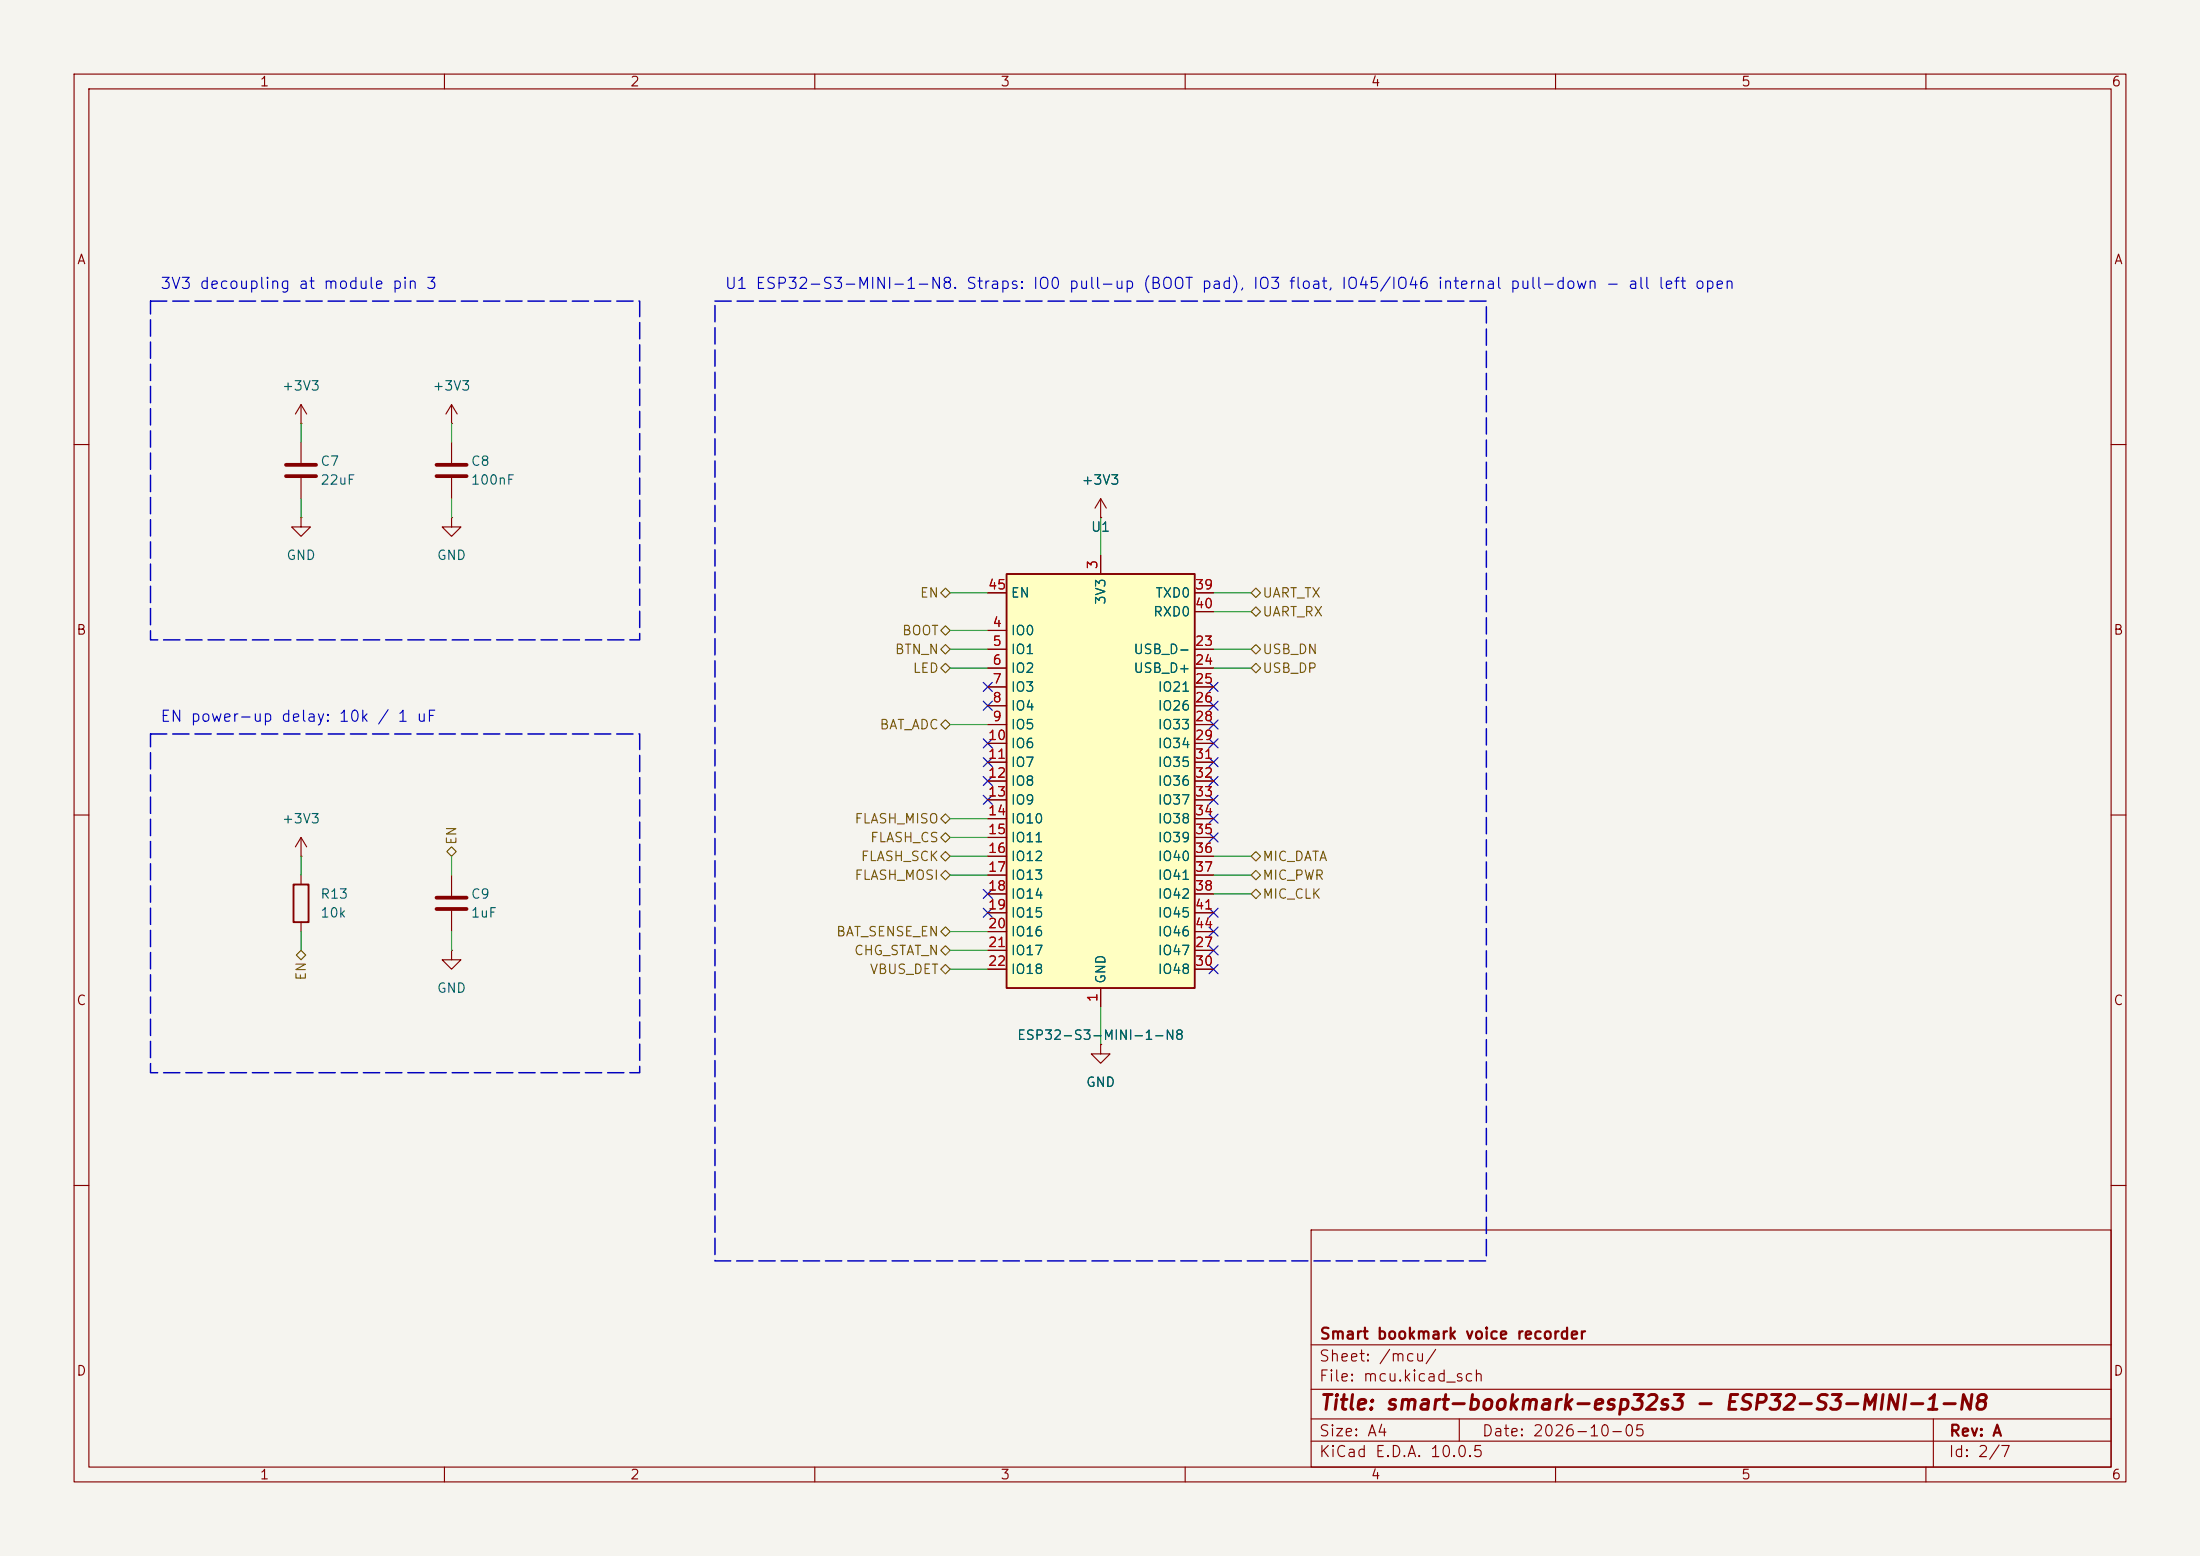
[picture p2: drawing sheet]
(kicad_sch
 (version 20260306)
 (generator "eeschema")
 (generator_version "10.0")
 (paper "A4")
 (title_block (title "smart-bookmark-esp32s3 - ESP32-S3-MINI-1-N8") (date "2026-10-05") (rev "A") (company "Smart bookmark voice recorder"))
 (lib_symbols
  (symbol "Device:C"
    (pin_numbers (hide yes))
    (pin_names
    (offset 0.254)) (exclude_from_sim no) (in_bom yes) (on_board yes)
    (in_pos_files yes)
    (duplicate_pin_numbers_are_jumpers no)
    (property "Reference" "C" (at 0.635 2.54 0) (show_name no) (do_not_autoplace no) (effects (font (size 1.27 1.27)) (justify left)))
    (property "Value" "C" (at 0.635 -2.54 0) (show_name no) (do_not_autoplace no) (effects (font (size 1.27 1.27)) (justify left)))
    (property "Footprint" "" (at 0.9652 -3.81 0) (show_name no) (do_not_autoplace no) (hide yes) (effects (font (size 1.27 1.27))))
    (property "Datasheet" "" (at 0 0 0) (show_name no) (do_not_autoplace no) (hide yes) (effects (font (size 1.27 1.27))))
    (property "Description" "Unpolarized capacitor" (at 0 0 0) (show_name no) (do_not_autoplace no) (hide yes) (effects (font (size 1.27 1.27))))
    (symbol "C_0_1"
    (polyline (pts (xy -2.032 0.762) (xy 2.032 0.762)) (stroke (width 0.508) (type default)) (fill (type none)))
    (polyline (pts (xy -2.032 -0.762) (xy 2.032 -0.762)) (stroke (width 0.508) (type default)) (fill (type none))))
    (symbol "C_1_1"
    (pin passive line (at 0 3.81 270) (length 2.794) (name "" (effects (font (size 1.27 1.27)))) (number "1" (effects (font (size 1.27 1.27)))))
    (pin passive line (at 0 -3.81 90) (length 2.794) (name "" (effects (font (size 1.27 1.27)))) (number "2" (effects (font (size 1.27 1.27))))))
    (embedded_fonts no))
  (symbol "Device:R"
    (pin_numbers (hide yes))
    (pin_names
    (offset 0)) (exclude_from_sim no) (in_bom yes) (on_board yes)
    (in_pos_files yes)
    (duplicate_pin_numbers_are_jumpers no)
    (property "Reference" "R" (at 2.032 0 90) (show_name no) (do_not_autoplace no) (effects (font (size 1.27 1.27))))
    (property "Value" "R" (at 0 0 90) (show_name no) (do_not_autoplace no) (effects (font (size 1.27 1.27))))
    (property "Footprint" "" (at -1.778 0 90) (show_name no) (do_not_autoplace no) (hide yes) (effects (font (size 1.27 1.27))))
    (property "Datasheet" "" (at 0 0 0) (show_name no) (do_not_autoplace no) (hide yes) (effects (font (size 1.27 1.27))))
    (property "Description" "Resistor" (at 0 0 0) (show_name no) (do_not_autoplace no) (hide yes) (effects (font (size 1.27 1.27))))
    (symbol "R_0_1"
    (rectangle (start -1.016 -2.54) (end 1.016 2.54) (stroke (width 0.254) (type default)) (fill (type none))))
    (symbol "R_1_1"
    (pin passive line (at 0 3.81 270) (length 1.27) (name "" (effects (font (size 1.27 1.27)))) (number "1" (effects (font (size 1.27 1.27)))))
    (pin passive line (at 0 -3.81 90) (length 1.27) (name "" (effects (font (size 1.27 1.27)))) (number "2" (effects (font (size 1.27 1.27))))))
    (embedded_fonts no))
  (symbol "RF_Module:ESP32-S3-MINI-1" (exclude_from_sim no) (in_bom yes) (on_board yes)
    (in_pos_files yes)
    (duplicate_pin_numbers_are_jumpers no)
    (property "Reference" "U" (at -11.43 29.21 0) (show_name no) (do_not_autoplace no) (effects (font (size 1.27 1.27))))
    (property "Value" "ESP32-S3-MINI-1" (at 12.7 29.21 0) (show_name no) (do_not_autoplace no) (effects (font (size 1.27 1.27))))
    (property "Footprint" "RF_Module:ESP32-S2-MINI-1" (at 15.24 -29.21 0) (show_name no) (do_not_autoplace no) (hide yes) (effects (font (size 1.27 1.27))))
    (property "Datasheet" "https://www.espressif.com/sites/default/files/documentation/esp32-s3-mini-1_mini-1u_datasheet_en.pdf" (at 0 40.64 0) (show_name no) (do_not_autoplace no) (hide yes) (effects (font (size 1.27 1.27))))
    (property "Description" "RF Module, ESP32-S3 SoC, Wi-Fi 802.11b/g/n, Bluetooth, BLE, 32-bit, 3.3V, SMD, onboard antenna" (at 0 43.18 0) (show_name no) (do_not_autoplace no) (hide yes) (effects (font (size 1.27 1.27))))
    (symbol "ESP32-S3-MINI-1_0_1"
    (rectangle (start -12.7 27.94) (end 12.7 -27.94) (stroke (width 0.254) (type default)) (fill (type background))))
    (symbol "ESP32-S3-MINI-1_1_1"
    (pin power_in line (at 0 -30.48 90) (length 2.54) (name "GND" (effects (font (size 1.27 1.27)))) (number "1" (effects (font (size 1.27 1.27)))))
    (pin passive line (at 0 -30.48 90) (length 2.54) (hide yes) (name "GND" (effects (font (size 1.27 1.27)))) (number "2" (effects (font (size 1.27 1.27)))))
    (pin power_in line (at 0 30.48 270) (length 2.54) (name "3V3" (effects (font (size 1.27 1.27)))) (number "3" (effects (font (size 1.27 1.27)))))
    (pin bidirectional line (at -15.24 20.32 0) (length 2.54) (name "IO0" (effects (font (size 1.27 1.27)))) (number "4" (effects (font (size 1.27 1.27)))))
    (pin bidirectional line (at -15.24 17.78 0) (length 2.54) (name "IO1" (effects (font (size 1.27 1.27)))) (number "5" (effects (font (size 1.27 1.27)))))
    (pin bidirectional line (at -15.24 15.24 0) (length 2.54) (name "IO2" (effects (font (size 1.27 1.27)))) (number "6" (effects (font (size 1.27 1.27)))))
    (pin bidirectional line (at -15.24 12.7 0) (length 2.54) (name "IO3" (effects (font (size 1.27 1.27)))) (number "7" (effects (font (size 1.27 1.27)))))
    (pin bidirectional line (at -15.24 10.16 0) (length 2.54) (name "IO4" (effects (font (size 1.27 1.27)))) (number "8" (effects (font (size 1.27 1.27)))))
    (pin bidirectional line (at -15.24 7.62 0) (length 2.54) (name "IO5" (effects (font (size 1.27 1.27)))) (number "9" (effects (font (size 1.27 1.27)))))
    (pin bidirectional line (at -15.24 5.08 0) (length 2.54) (name "IO6" (effects (font (size 1.27 1.27)))) (number "10" (effects (font (size 1.27 1.27)))))
    (pin bidirectional line (at -15.24 2.54 0) (length 2.54) (name "IO7" (effects (font (size 1.27 1.27)))) (number "11" (effects (font (size 1.27 1.27)))))
    (pin bidirectional line (at -15.24 0 0) (length 2.54) (name "IO8" (effects (font (size 1.27 1.27)))) (number "12" (effects (font (size 1.27 1.27)))))
    (pin bidirectional line (at -15.24 -2.54 0) (length 2.54) (name "IO9" (effects (font (size 1.27 1.27)))) (number "13" (effects (font (size 1.27 1.27)))))
    (pin bidirectional line (at -15.24 -5.08 0) (length 2.54) (name "IO10" (effects (font (size 1.27 1.27)))) (number "14" (effects (font (size 1.27 1.27)))))
    (pin bidirectional line (at -15.24 -7.62 0) (length 2.54) (name "IO11" (effects (font (size 1.27 1.27)))) (number "15" (effects (font (size 1.27 1.27)))))
    (pin bidirectional line (at -15.24 -10.16 0) (length 2.54) (name "IO12" (effects (font (size 1.27 1.27)))) (number "16" (effects (font (size 1.27 1.27)))))
    (pin bidirectional line (at -15.24 -12.7 0) (length 2.54) (name "IO13" (effects (font (size 1.27 1.27)))) (number "17" (effects (font (size 1.27 1.27)))))
    (pin bidirectional line (at -15.24 -15.24 0) (length 2.54) (name "IO14" (effects (font (size 1.27 1.27)))) (number "18" (effects (font (size 1.27 1.27)))))
    (pin bidirectional line (at -15.24 -17.78 0) (length 2.54) (name "IO15" (effects (font (size 1.27 1.27)))) (number "19" (effects (font (size 1.27 1.27)))))
    (pin bidirectional line (at -15.24 -20.32 0) (length 2.54) (name "IO16" (effects (font (size 1.27 1.27)))) (number "20" (effects (font (size 1.27 1.27)))))
    (pin bidirectional line (at -15.24 -22.86 0) (length 2.54) (name "IO17" (effects (font (size 1.27 1.27)))) (number "21" (effects (font (size 1.27 1.27)))))
    (pin bidirectional line (at -15.24 -25.4 0) (length 2.54) (name "IO18" (effects (font (size 1.27 1.27)))) (number "22" (effects (font (size 1.27 1.27)))))
    (pin bidirectional line (at 15.24 17.78 180) (length 2.54) (name "USB_D-" (effects (font (size 1.27 1.27)))) (number "23" (effects (font (size 1.27 1.27))))
    (alternate "IO19" bidirectional line))
    (pin bidirectional line (at 15.24 15.24 180) (length 2.54) (name "USB_D+" (effects (font (size 1.27 1.27)))) (number "24" (effects (font (size 1.27 1.27))))
    (alternate "IO20" bidirectional line))
    (pin bidirectional line (at 15.24 12.7 180) (length 2.54) (name "IO21" (effects (font (size 1.27 1.27)))) (number "25" (effects (font (size 1.27 1.27)))))
    (pin bidirectional line (at 15.24 10.16 180) (length 2.54) (name "IO26" (effects (font (size 1.27 1.27)))) (number "26" (effects (font (size 1.27 1.27)))))
    (pin bidirectional line (at 15.24 -22.86 180) (length 2.54) (name "IO47" (effects (font (size 1.27 1.27)))) (number "27" (effects (font (size 1.27 1.27)))))
    (pin bidirectional line (at 15.24 7.62 180) (length 2.54) (name "IO33" (effects (font (size 1.27 1.27)))) (number "28" (effects (font (size 1.27 1.27)))))
    (pin bidirectional line (at 15.24 5.08 180) (length 2.54) (name "IO34" (effects (font (size 1.27 1.27)))) (number "29" (effects (font (size 1.27 1.27)))))
    (pin bidirectional line (at 15.24 -25.4 180) (length 2.54) (name "IO48" (effects (font (size 1.27 1.27)))) (number "30" (effects (font (size 1.27 1.27)))))
    (pin bidirectional line (at 15.24 2.54 180) (length 2.54) (name "IO35" (effects (font (size 1.27 1.27)))) (number "31" (effects (font (size 1.27 1.27)))))
    (pin bidirectional line (at 15.24 0 180) (length 2.54) (name "IO36" (effects (font (size 1.27 1.27)))) (number "32" (effects (font (size 1.27 1.27)))))
    (pin bidirectional line (at 15.24 -2.54 180) (length 2.54) (name "IO37" (effects (font (size 1.27 1.27)))) (number "33" (effects (font (size 1.27 1.27)))))
    (pin bidirectional line (at 15.24 -5.08 180) (length 2.54) (name "IO38" (effects (font (size 1.27 1.27)))) (number "34" (effects (font (size 1.27 1.27)))))
    (pin bidirectional line (at 15.24 -7.62 180) (length 2.54) (name "IO39" (effects (font (size 1.27 1.27)))) (number "35" (effects (font (size 1.27 1.27)))))
    (pin bidirectional line (at 15.24 -10.16 180) (length 2.54) (name "IO40" (effects (font (size 1.27 1.27)))) (number "36" (effects (font (size 1.27 1.27)))))
    (pin bidirectional line (at 15.24 -12.7 180) (length 2.54) (name "IO41" (effects (font (size 1.27 1.27)))) (number "37" (effects (font (size 1.27 1.27)))))
    (pin bidirectional line (at 15.24 -15.24 180) (length 2.54) (name "IO42" (effects (font (size 1.27 1.27)))) (number "38" (effects (font (size 1.27 1.27)))))
    (pin bidirectional line (at 15.24 25.4 180) (length 2.54) (name "TXD0" (effects (font (size 1.27 1.27)))) (number "39" (effects (font (size 1.27 1.27)))))
    (pin bidirectional line (at 15.24 22.86 180) (length 2.54) (name "RXD0" (effects (font (size 1.27 1.27)))) (number "40" (effects (font (size 1.27 1.27)))))
    (pin bidirectional line (at 15.24 -17.78 180) (length 2.54) (name "IO45" (effects (font (size 1.27 1.27)))) (number "41" (effects (font (size 1.27 1.27)))))
    (pin passive line (at 0 -30.48 90) (length 2.54) (hide yes) (name "GND" (effects (font (size 1.27 1.27)))) (number "42" (effects (font (size 1.27 1.27)))))
    (pin passive line (at 0 -30.48 90) (length 2.54) (hide yes) (name "GND" (effects (font (size 1.27 1.27)))) (number "43" (effects (font (size 1.27 1.27)))))
    (pin bidirectional line (at 15.24 -20.32 180) (length 2.54) (name "IO46" (effects (font (size 1.27 1.27)))) (number "44" (effects (font (size 1.27 1.27)))))
    (pin input line (at -15.24 25.4 0) (length 2.54) (name "EN" (effects (font (size 1.27 1.27)))) (number "45" (effects (font (size 1.27 1.27)))))
    (pin passive line (at 0 -30.48 90) (length 2.54) (hide yes) (name "GND" (effects (font (size 1.27 1.27)))) (number "46" (effects (font (size 1.27 1.27)))))
    (pin passive line (at 0 -30.48 90) (length 2.54) (hide yes) (name "GND" (effects (font (size 1.27 1.27)))) (number "47" (effects (font (size 1.27 1.27)))))
    (pin passive line (at 0 -30.48 90) (length 2.54) (hide yes) (name "GND" (effects (font (size 1.27 1.27)))) (number "48" (effects (font (size 1.27 1.27)))))
    (pin passive line (at 0 -30.48 90) (length 2.54) (hide yes) (name "GND" (effects (font (size 1.27 1.27)))) (number "49" (effects (font (size 1.27 1.27)))))
    (pin passive line (at 0 -30.48 90) (length 2.54) (hide yes) (name "GND" (effects (font (size 1.27 1.27)))) (number "50" (effects (font (size 1.27 1.27)))))
    (pin passive line (at 0 -30.48 90) (length 2.54) (hide yes) (name "GND" (effects (font (size 1.27 1.27)))) (number "51" (effects (font (size 1.27 1.27)))))
    (pin passive line (at 0 -30.48 90) (length 2.54) (hide yes) (name "GND" (effects (font (size 1.27 1.27)))) (number "52" (effects (font (size 1.27 1.27)))))
    (pin passive line (at 0 -30.48 90) (length 2.54) (hide yes) (name "GND" (effects (font (size 1.27 1.27)))) (number "53" (effects (font (size 1.27 1.27)))))
    (pin passive line (at 0 -30.48 90) (length 2.54) (hide yes) (name "GND" (effects (font (size 1.27 1.27)))) (number "54" (effects (font (size 1.27 1.27)))))
    (pin passive line (at 0 -30.48 90) (length 2.54) (hide yes) (name "GND" (effects (font (size 1.27 1.27)))) (number "55" (effects (font (size 1.27 1.27)))))
    (pin passive line (at 0 -30.48 90) (length 2.54) (hide yes) (name "GND" (effects (font (size 1.27 1.27)))) (number "56" (effects (font (size 1.27 1.27)))))
    (pin passive line (at 0 -30.48 90) (length 2.54) (hide yes) (name "GND" (effects (font (size 1.27 1.27)))) (number "57" (effects (font (size 1.27 1.27)))))
    (pin passive line (at 0 -30.48 90) (length 2.54) (hide yes) (name "GND" (effects (font (size 1.27 1.27)))) (number "58" (effects (font (size 1.27 1.27)))))
    (pin passive line (at 0 -30.48 90) (length 2.54) (hide yes) (name "GND" (effects (font (size 1.27 1.27)))) (number "59" (effects (font (size 1.27 1.27)))))
    (pin passive line (at 0 -30.48 90) (length 2.54) (hide yes) (name "GND" (effects (font (size 1.27 1.27)))) (number "60" (effects (font (size 1.27 1.27)))))
    (pin passive line (at 0 -30.48 90) (length 2.54) (hide yes) (name "GND" (effects (font (size 1.27 1.27)))) (number "61" (effects (font (size 1.27 1.27)))))
    (pin passive line (at 0 -30.48 90) (length 2.54) (hide yes) (name "GND" (effects (font (size 1.27 1.27)))) (number "62" (effects (font (size 1.27 1.27)))))
    (pin passive line (at 0 -30.48 90) (length 2.54) (hide yes) (name "GND" (effects (font (size 1.27 1.27)))) (number "63" (effects (font (size 1.27 1.27)))))
    (pin passive line (at 0 -30.48 90) (length 2.54) (hide yes) (name "GND" (effects (font (size 1.27 1.27)))) (number "64" (effects (font (size 1.27 1.27)))))
    (pin passive line (at 0 -30.48 90) (length 2.54) (hide yes) (name "GND" (effects (font (size 1.27 1.27)))) (number "65" (effects (font (size 1.27 1.27))))))
    (embedded_fonts no))
  (symbol "power:+3V3"
    (power global)
    (pin_numbers (hide yes))
    (pin_names
    (offset 0) (hide yes)) (exclude_from_sim no) (in_bom yes) (on_board yes)
    (in_pos_files yes)
    (duplicate_pin_numbers_are_jumpers no)
    (property "Reference" "#PWR" (at 0 -3.81 0) (show_name no) (do_not_autoplace no) (hide yes) (effects (font (size 1.27 1.27))))
    (property "Value" "+3V3" (at 0 3.556 0) (show_name no) (do_not_autoplace no) (effects (font (size 1.27 1.27))))
    (property "Footprint" "" (at 0 0 0) (show_name no) (do_not_autoplace no) (hide yes) (effects (font (size 1.27 1.27))))
    (property "Datasheet" "" (at 0 0 0) (show_name no) (do_not_autoplace no) (hide yes) (effects (font (size 1.27 1.27))))
    (property "Description" "Power symbol creates a global label with name \"+3V3\"" (at 0 0 0) (show_name no) (do_not_autoplace no) (hide yes) (effects (font (size 1.27 1.27))))
    (symbol "+3V3_0_1"
    (polyline (pts (xy -0.762 1.27) (xy 0 2.54)) (stroke (width 0) (type default)) (fill (type none)))
    (polyline (pts (xy 0 2.54) (xy 0.762 1.27)) (stroke (width 0) (type default)) (fill (type none)))
    (polyline (pts (xy 0 0) (xy 0 2.54)) (stroke (width 0) (type default)) (fill (type none))))
    (symbol "+3V3_1_1"
    (pin power_in line (at 0 0 90) (length 0) (name "" (effects (font (size 1.27 1.27)))) (number "1" (effects (font (size 1.27 1.27))))))
    (embedded_fonts no))
  (symbol "power:GND"
    (power global)
    (pin_numbers (hide yes))
    (pin_names
    (offset 0) (hide yes)) (exclude_from_sim no) (in_bom yes) (on_board yes)
    (in_pos_files yes)
    (duplicate_pin_numbers_are_jumpers no)
    (property "Reference" "#PWR" (at 0 -6.35 0) (show_name no) (do_not_autoplace no) (hide yes) (effects (font (size 1.27 1.27))))
    (property "Value" "GND" (at 0 -3.81 0) (show_name no) (do_not_autoplace no) (effects (font (size 1.27 1.27))))
    (property "Footprint" "" (at 0 0 0) (show_name no) (do_not_autoplace no) (hide yes) (effects (font (size 1.27 1.27))))
    (property "Datasheet" "" (at 0 0 0) (show_name no) (do_not_autoplace no) (hide yes) (effects (font (size 1.27 1.27))))
    (property "Description" "Power symbol creates a global label with name \"GND\" , ground" (at 0 0 0) (show_name no) (do_not_autoplace no) (hide yes) (effects (font (size 1.27 1.27))))
    (symbol "GND_0_1"
    (polyline (pts (xy 0 0) (xy 0 -1.27) (xy 1.27 -1.27) (xy 0 -2.54) (xy -1.27 -1.27) (xy 0 -1.27)) (stroke (width 0) (type default)) (fill (type none))))
    (symbol "GND_1_1"
    (pin power_in line (at 0 0 270) (length 0) (name "" (effects (font (size 1.27 1.27)))) (number "1" (effects (font (size 1.27 1.27))))))
    (embedded_fonts no)))
 (rectangle (start 96.52 40.64) (end 200.66 170.18) (stroke (width 0.2) (type dash)) (fill (type none)))
 (text "U1 ESP32-S3-MINI-1-N8. Straps: IO0 pull-up (BOOT pad), IO3 float, IO45/IO46 internal pull-down - all left open" (exclude_from_sim no) (at 97.79 39.37 0) (effects (font (size 1.5 1.5)) (justify left bottom)))
 (symbol (lib_id "RF_Module:ESP32-S3-MINI-1") (at 148.59 105.41 0) (unit 1) (body_style 1)
  (exclude_from_sim no) (in_bom yes) (on_board yes) (in_pos_files yes) (dnp no)
  (property "Reference" "U1" (at 148.59 71.12 0) (show_name no) (do_not_autoplace no) (effects (font (size 1.27 1.27))))
  (property "Value" "ESP32-S3-MINI-1-N8" (at 148.59 139.7 0) (show_name no) (do_not_autoplace no) (effects (font (size 1.27 1.27))))
  (property "Footprint" "RF_Module:ESP32-S2-MINI-1" (at 148.59 105.41 0) (hide yes) (show_name no) (do_not_autoplace no) (effects (font (size 1.27 1.27))))
  (property "Datasheet" "" (at 148.59 105.41 0) (hide yes) (show_name no) (do_not_autoplace no) (effects (font (size 1.27 1.27))))
  (property "Description" "" (at 148.59 105.41 0) (hide yes) (show_name no) (do_not_autoplace no) (effects (font (size 1.27 1.27))))
  (property "MPN" "ESP32-S3-MINI-1-N8" (at 148.59 105.41 0) (hide yes) (show_name no) (do_not_autoplace no) (effects (font (size 1.27 1.27))))
  (property "LCSC" "C2913206" (at 148.59 105.41 0) (hide yes) (show_name no) (do_not_autoplace no) (effects (font (size 1.27 1.27))))
  (pin "1")
  (pin "2")
  (pin "3")
  (pin "4")
  (pin "5")
  (pin "6")
  (pin "7")
  (pin "8")
  (pin "9")
  (pin "10")
  (pin "11")
  (pin "12")
  (pin "13")
  (pin "14")
  (pin "15")
  (pin "16")
  (pin "17")
  (pin "18")
  (pin "19")
  (pin "20")
  (pin "21")
  (pin "22")
  (pin "23")
  (pin "24")
  (pin "25")
  (pin "26")
  (pin "27")
  (pin "28")
  (pin "29")
  (pin "30")
  (pin "31")
  (pin "32")
  (pin "33")
  (pin "34")
  (pin "35")
  (pin "36")
  (pin "37")
  (pin "38")
  (pin "39")
  (pin "40")
  (pin "41")
  (pin "42")
  (pin "43")
  (pin "44")
  (pin "45")
  (pin "46")
  (pin "47")
  (pin "48")
  (pin "49")
  (pin "50")
  (pin "51")
  (pin "52")
  (pin "53")
  (pin "54")
  (pin "55")
  (pin "56")
  (pin "57")
  (pin "58")
  (pin "59")
  (pin "60")
  (pin "61")
  (pin "62")
  (pin "63")
  (pin "64")
  (pin "65"))
 (wire (pts (xy 148.59 135.89) (xy 148.59 140.97)) (stroke (width 0) (type default)))
 (symbol (lib_id "power:GND") (at 148.59 140.97 0) (unit 1) (body_style 1)
  (exclude_from_sim no) (in_bom no) (on_board yes) (in_pos_files no) (dnp no)
  (property "Reference" "#PWR_mcu_01" (at 148.59 137.16 0) (hide yes) (show_name no) (do_not_autoplace no) (effects (font (size 1.27 1.27))))
  (property "Value" "GND" (at 148.59 146.05 0) (show_name no) (do_not_autoplace no) (effects (font (size 1.27 1.27))))
  (property "Footprint" "" (at 148.59 140.97 0) (hide yes) (show_name no) (do_not_autoplace no) (effects (font (size 1.27 1.27))))
  (property "Datasheet" "" (at 148.59 140.97 0) (hide yes) (show_name no) (do_not_autoplace no) (effects (font (size 1.27 1.27))))
  (property "Description" "" (at 148.59 140.97 0) (hide yes) (show_name no) (do_not_autoplace no) (effects (font (size 1.27 1.27))))
  (pin "1"))
 (wire (pts (xy 148.59 74.93) (xy 148.59 69.85)) (stroke (width 0) (type default)))
 (symbol (lib_id "power:+3V3") (at 148.59 69.85 0) (unit 1) (body_style 1)
  (exclude_from_sim no) (in_bom no) (on_board yes) (in_pos_files no) (dnp no)
  (property "Reference" "#PWR_mcu_02" (at 148.59 66.04 0) (hide yes) (show_name no) (do_not_autoplace no) (effects (font (size 1.27 1.27))))
  (property "Value" "+3V3" (at 148.59 64.77 0) (show_name no) (do_not_autoplace no) (effects (font (size 1.27 1.27))))
  (property "Footprint" "" (at 148.59 69.85 0) (hide yes) (show_name no) (do_not_autoplace no) (effects (font (size 1.27 1.27))))
  (property "Datasheet" "" (at 148.59 69.85 0) (hide yes) (show_name no) (do_not_autoplace no) (effects (font (size 1.27 1.27))))
  (property "Description" "" (at 148.59 69.85 0) (hide yes) (show_name no) (do_not_autoplace no) (effects (font (size 1.27 1.27))))
  (pin "1"))
 (wire (pts (xy 133.35 85.09) (xy 128.27 85.09)) (stroke (width 0) (type default)))
 (hierarchical_label "BOOT" (shape bidirectional) (at 128.27 85.09 180) (effects (font (size 1.27 1.27)) (justify right)))
 (wire (pts (xy 133.35 87.63) (xy 128.27 87.63)) (stroke (width 0) (type default)))
 (hierarchical_label "BTN_N" (shape bidirectional) (at 128.27 87.63 180) (effects (font (size 1.27 1.27)) (justify right)))
 (wire (pts (xy 133.35 90.17) (xy 128.27 90.17)) (stroke (width 0) (type default)))
 (hierarchical_label "LED" (shape bidirectional) (at 128.27 90.17 180) (effects (font (size 1.27 1.27)) (justify right)))
 (no_connect (at 133.35 92.71))
 (no_connect (at 133.35 95.25))
 (wire (pts (xy 133.35 97.79) (xy 128.27 97.79)) (stroke (width 0) (type default)))
 (hierarchical_label "BAT_ADC" (shape bidirectional) (at 128.27 97.79 180) (effects (font (size 1.27 1.27)) (justify right)))
 (no_connect (at 133.35 100.33))
 (no_connect (at 133.35 102.87))
 (no_connect (at 133.35 105.41))
 (no_connect (at 133.35 107.95))
 (wire (pts (xy 133.35 110.49) (xy 128.27 110.49)) (stroke (width 0) (type default)))
 (hierarchical_label "FLASH_MISO" (shape bidirectional) (at 128.27 110.49 180) (effects (font (size 1.27 1.27)) (justify right)))
 (wire (pts (xy 133.35 113.03) (xy 128.27 113.03)) (stroke (width 0) (type default)))
 (hierarchical_label "FLASH_CS" (shape bidirectional) (at 128.27 113.03 180) (effects (font (size 1.27 1.27)) (justify right)))
 (wire (pts (xy 133.35 115.57) (xy 128.27 115.57)) (stroke (width 0) (type default)))
 (hierarchical_label "FLASH_SCK" (shape bidirectional) (at 128.27 115.57 180) (effects (font (size 1.27 1.27)) (justify right)))
 (wire (pts (xy 133.35 118.11) (xy 128.27 118.11)) (stroke (width 0) (type default)))
 (hierarchical_label "FLASH_MOSI" (shape bidirectional) (at 128.27 118.11 180) (effects (font (size 1.27 1.27)) (justify right)))
 (no_connect (at 133.35 120.65))
 (no_connect (at 133.35 123.19))
 (wire (pts (xy 133.35 125.73) (xy 128.27 125.73)) (stroke (width 0) (type default)))
 (hierarchical_label "BAT_SENSE_EN" (shape bidirectional) (at 128.27 125.73 180) (effects (font (size 1.27 1.27)) (justify right)))
 (wire (pts (xy 133.35 128.27) (xy 128.27 128.27)) (stroke (width 0) (type default)))
 (hierarchical_label "CHG_STAT_N" (shape bidirectional) (at 128.27 128.27 180) (effects (font (size 1.27 1.27)) (justify right)))
 (wire (pts (xy 133.35 130.81) (xy 128.27 130.81)) (stroke (width 0) (type default)))
 (hierarchical_label "VBUS_DET" (shape bidirectional) (at 128.27 130.81 180) (effects (font (size 1.27 1.27)) (justify right)))
 (wire (pts (xy 163.83 87.63) (xy 168.91 87.63)) (stroke (width 0) (type default)))
 (hierarchical_label "USB_DN" (shape bidirectional) (at 168.91 87.63 0) (effects (font (size 1.27 1.27)) (justify left)))
 (wire (pts (xy 163.83 90.17) (xy 168.91 90.17)) (stroke (width 0) (type default)))
 (hierarchical_label "USB_DP" (shape bidirectional) (at 168.91 90.17 0) (effects (font (size 1.27 1.27)) (justify left)))
 (no_connect (at 163.83 92.71))
 (no_connect (at 163.83 95.25))
 (no_connect (at 163.83 128.27))
 (no_connect (at 163.83 97.79))
 (no_connect (at 163.83 100.33))
 (no_connect (at 163.83 130.81))
 (no_connect (at 163.83 102.87))
 (no_connect (at 163.83 105.41))
 (no_connect (at 163.83 107.95))
 (no_connect (at 163.83 110.49))
 (no_connect (at 163.83 113.03))
 (wire (pts (xy 163.83 115.57) (xy 168.91 115.57)) (stroke (width 0) (type default)))
 (hierarchical_label "MIC_DATA" (shape bidirectional) (at 168.91 115.57 0) (effects (font (size 1.27 1.27)) (justify left)))
 (wire (pts (xy 163.83 118.11) (xy 168.91 118.11)) (stroke (width 0) (type default)))
 (hierarchical_label "MIC_PWR" (shape bidirectional) (at 168.91 118.11 0) (effects (font (size 1.27 1.27)) (justify left)))
 (wire (pts (xy 163.83 120.65) (xy 168.91 120.65)) (stroke (width 0) (type default)))
 (hierarchical_label "MIC_CLK" (shape bidirectional) (at 168.91 120.65 0) (effects (font (size 1.27 1.27)) (justify left)))
 (wire (pts (xy 163.83 80.01) (xy 168.91 80.01)) (stroke (width 0) (type default)))
 (hierarchical_label "UART_TX" (shape bidirectional) (at 168.91 80.01 0) (effects (font (size 1.27 1.27)) (justify left)))
 (wire (pts (xy 163.83 82.55) (xy 168.91 82.55)) (stroke (width 0) (type default)))
 (hierarchical_label "UART_RX" (shape bidirectional) (at 168.91 82.55 0) (effects (font (size 1.27 1.27)) (justify left)))
 (no_connect (at 163.83 123.19))
 (no_connect (at 163.83 125.73))
 (wire (pts (xy 133.35 80.01) (xy 128.27 80.01)) (stroke (width 0) (type default)))
 (hierarchical_label "EN" (shape bidirectional) (at 128.27 80.01 180) (effects (font (size 1.27 1.27)) (justify right)))
 (rectangle (start 20.32 40.64) (end 86.36 86.36) (stroke (width 0.2) (type dash)) (fill (type none)))
 (text "3V3 decoupling at module pin 3" (exclude_from_sim no) (at 21.59 39.37 0) (effects (font (size 1.5 1.5)) (justify left bottom)))
 (symbol (lib_id "Device:C") (at 40.64 63.5 0) (unit 1) (body_style 1)
  (exclude_from_sim no) (in_bom yes) (on_board yes) (in_pos_files yes) (dnp no)
  (property "Reference" "C7" (at 43.18 62.23 0) (show_name no) (do_not_autoplace no) (effects (font (size 1.27 1.27)) (justify left)))
  (property "Value" "22uF" (at 43.18 64.77 0) (show_name no) (do_not_autoplace no) (effects (font (size 1.27 1.27)) (justify left)))
  (property "Footprint" "Capacitor_SMD:C_0805_2012Metric" (at 40.64 63.5 0) (hide yes) (show_name no) (do_not_autoplace no) (effects (font (size 1.27 1.27))))
  (property "Datasheet" "" (at 40.64 63.5 0) (hide yes) (show_name no) (do_not_autoplace no) (effects (font (size 1.27 1.27))))
  (property "Description" "" (at 40.64 63.5 0) (hide yes) (show_name no) (do_not_autoplace no) (effects (font (size 1.27 1.27))))
  (property "MPN" "CL21A226MAQNNNE" (at 40.64 63.5 0) (hide yes) (show_name no) (do_not_autoplace no) (effects (font (size 1.27 1.27))))
  (property "LCSC" "C45783" (at 40.64 63.5 0) (hide yes) (show_name no) (do_not_autoplace no) (effects (font (size 1.27 1.27))))
  (pin "1")
  (pin "2"))
 (wire (pts (xy 40.64 59.69) (xy 40.64 57.15)) (stroke (width 0) (type default)))
 (symbol (lib_id "power:+3V3") (at 40.64 57.15 0) (unit 1) (body_style 1)
  (exclude_from_sim no) (in_bom no) (on_board yes) (in_pos_files no) (dnp no)
  (property "Reference" "#PWR_mcu_03" (at 40.64 53.34 0) (hide yes) (show_name no) (do_not_autoplace no) (effects (font (size 1.27 1.27))))
  (property "Value" "+3V3" (at 40.64 52.07 0) (show_name no) (do_not_autoplace no) (effects (font (size 1.27 1.27))))
  (property "Footprint" "" (at 40.64 57.15 0) (hide yes) (show_name no) (do_not_autoplace no) (effects (font (size 1.27 1.27))))
  (property "Datasheet" "" (at 40.64 57.15 0) (hide yes) (show_name no) (do_not_autoplace no) (effects (font (size 1.27 1.27))))
  (property "Description" "" (at 40.64 57.15 0) (hide yes) (show_name no) (do_not_autoplace no) (effects (font (size 1.27 1.27))))
  (pin "1"))
 (wire (pts (xy 40.64 67.31) (xy 40.64 69.85)) (stroke (width 0) (type default)))
 (symbol (lib_id "power:GND") (at 40.64 69.85 0) (unit 1) (body_style 1)
  (exclude_from_sim no) (in_bom no) (on_board yes) (in_pos_files no) (dnp no)
  (property "Reference" "#PWR_mcu_04" (at 40.64 66.04 0) (hide yes) (show_name no) (do_not_autoplace no) (effects (font (size 1.27 1.27))))
  (property "Value" "GND" (at 40.64 74.93 0) (show_name no) (do_not_autoplace no) (effects (font (size 1.27 1.27))))
  (property "Footprint" "" (at 40.64 69.85 0) (hide yes) (show_name no) (do_not_autoplace no) (effects (font (size 1.27 1.27))))
  (property "Datasheet" "" (at 40.64 69.85 0) (hide yes) (show_name no) (do_not_autoplace no) (effects (font (size 1.27 1.27))))
  (property "Description" "" (at 40.64 69.85 0) (hide yes) (show_name no) (do_not_autoplace no) (effects (font (size 1.27 1.27))))
  (pin "1"))
 (symbol (lib_id "Device:C") (at 60.96 63.5 0) (unit 1) (body_style 1)
  (exclude_from_sim no) (in_bom yes) (on_board yes) (in_pos_files yes) (dnp no)
  (property "Reference" "C8" (at 63.5 62.23 0) (show_name no) (do_not_autoplace no) (effects (font (size 1.27 1.27)) (justify left)))
  (property "Value" "100nF" (at 63.5 64.77 0) (show_name no) (do_not_autoplace no) (effects (font (size 1.27 1.27)) (justify left)))
  (property "Footprint" "Capacitor_SMD:C_0402_1005Metric" (at 60.96 63.5 0) (hide yes) (show_name no) (do_not_autoplace no) (effects (font (size 1.27 1.27))))
  (property "Datasheet" "" (at 60.96 63.5 0) (hide yes) (show_name no) (do_not_autoplace no) (effects (font (size 1.27 1.27))))
  (property "Description" "" (at 60.96 63.5 0) (hide yes) (show_name no) (do_not_autoplace no) (effects (font (size 1.27 1.27))))
  (property "MPN" "CL05B104KO5NNNC" (at 60.96 63.5 0) (hide yes) (show_name no) (do_not_autoplace no) (effects (font (size 1.27 1.27))))
  (property "LCSC" "C1525" (at 60.96 63.5 0) (hide yes) (show_name no) (do_not_autoplace no) (effects (font (size 1.27 1.27))))
  (pin "1")
  (pin "2"))
 (wire (pts (xy 60.96 59.69) (xy 60.96 57.15)) (stroke (width 0) (type default)))
 (symbol (lib_id "power:+3V3") (at 60.96 57.15 0) (unit 1) (body_style 1)
  (exclude_from_sim no) (in_bom no) (on_board yes) (in_pos_files no) (dnp no)
  (property "Reference" "#PWR_mcu_05" (at 60.96 53.34 0) (hide yes) (show_name no) (do_not_autoplace no) (effects (font (size 1.27 1.27))))
  (property "Value" "+3V3" (at 60.96 52.07 0) (show_name no) (do_not_autoplace no) (effects (font (size 1.27 1.27))))
  (property "Footprint" "" (at 60.96 57.15 0) (hide yes) (show_name no) (do_not_autoplace no) (effects (font (size 1.27 1.27))))
  (property "Datasheet" "" (at 60.96 57.15 0) (hide yes) (show_name no) (do_not_autoplace no) (effects (font (size 1.27 1.27))))
  (property "Description" "" (at 60.96 57.15 0) (hide yes) (show_name no) (do_not_autoplace no) (effects (font (size 1.27 1.27))))
  (pin "1"))
 (wire (pts (xy 60.96 67.31) (xy 60.96 69.85)) (stroke (width 0) (type default)))
 (symbol (lib_id "power:GND") (at 60.96 69.85 0) (unit 1) (body_style 1)
  (exclude_from_sim no) (in_bom no) (on_board yes) (in_pos_files no) (dnp no)
  (property "Reference" "#PWR_mcu_06" (at 60.96 66.04 0) (hide yes) (show_name no) (do_not_autoplace no) (effects (font (size 1.27 1.27))))
  (property "Value" "GND" (at 60.96 74.93 0) (show_name no) (do_not_autoplace no) (effects (font (size 1.27 1.27))))
  (property "Footprint" "" (at 60.96 69.85 0) (hide yes) (show_name no) (do_not_autoplace no) (effects (font (size 1.27 1.27))))
  (property "Datasheet" "" (at 60.96 69.85 0) (hide yes) (show_name no) (do_not_autoplace no) (effects (font (size 1.27 1.27))))
  (property "Description" "" (at 60.96 69.85 0) (hide yes) (show_name no) (do_not_autoplace no) (effects (font (size 1.27 1.27))))
  (pin "1"))
 (rectangle (start 20.32 99.06) (end 86.36 144.78) (stroke (width 0.2) (type dash)) (fill (type none)))
 (text "EN power-up delay: 10k / 1 uF" (exclude_from_sim no) (at 21.59 97.79 0) (effects (font (size 1.5 1.5)) (justify left bottom)))
 (symbol (lib_id "Device:R") (at 40.64 121.92 0) (unit 1) (body_style 1)
  (exclude_from_sim no) (in_bom yes) (on_board yes) (in_pos_files yes) (dnp no)
  (property "Reference" "R13" (at 43.18 120.65 0) (show_name no) (do_not_autoplace no) (effects (font (size 1.27 1.27)) (justify left)))
  (property "Value" "10k" (at 43.18 123.19 0) (show_name no) (do_not_autoplace no) (effects (font (size 1.27 1.27)) (justify left)))
  (property "Footprint" "Resistor_SMD:R_0402_1005Metric" (at 40.64 121.92 0) (hide yes) (show_name no) (do_not_autoplace no) (effects (font (size 1.27 1.27))))
  (property "Datasheet" "" (at 40.64 121.92 0) (hide yes) (show_name no) (do_not_autoplace no) (effects (font (size 1.27 1.27))))
  (property "Description" "" (at 40.64 121.92 0) (hide yes) (show_name no) (do_not_autoplace no) (effects (font (size 1.27 1.27))))
  (property "MPN" "0402WGF1002TCE" (at 40.64 121.92 0) (hide yes) (show_name no) (do_not_autoplace no) (effects (font (size 1.27 1.27))))
  (property "LCSC" "C25744" (at 40.64 121.92 0) (hide yes) (show_name no) (do_not_autoplace no) (effects (font (size 1.27 1.27))))
  (pin "1")
  (pin "2"))
 (wire (pts (xy 40.64 118.11) (xy 40.64 115.57)) (stroke (width 0) (type default)))
 (symbol (lib_id "power:+3V3") (at 40.64 115.57 0) (unit 1) (body_style 1)
  (exclude_from_sim no) (in_bom no) (on_board yes) (in_pos_files no) (dnp no)
  (property "Reference" "#PWR_mcu_07" (at 40.64 111.76 0) (hide yes) (show_name no) (do_not_autoplace no) (effects (font (size 1.27 1.27))))
  (property "Value" "+3V3" (at 40.64 110.49 0) (show_name no) (do_not_autoplace no) (effects (font (size 1.27 1.27))))
  (property "Footprint" "" (at 40.64 115.57 0) (hide yes) (show_name no) (do_not_autoplace no) (effects (font (size 1.27 1.27))))
  (property "Datasheet" "" (at 40.64 115.57 0) (hide yes) (show_name no) (do_not_autoplace no) (effects (font (size 1.27 1.27))))
  (property "Description" "" (at 40.64 115.57 0) (hide yes) (show_name no) (do_not_autoplace no) (effects (font (size 1.27 1.27))))
  (pin "1"))
 (wire (pts (xy 40.64 125.73) (xy 40.64 128.27)) (stroke (width 0) (type default)))
 (hierarchical_label "EN" (shape bidirectional) (at 40.64 128.27 270) (effects (font (size 1.27 1.27)) (justify right)))
 (symbol (lib_id "Device:C") (at 60.96 121.92 0) (unit 1) (body_style 1)
  (exclude_from_sim no) (in_bom yes) (on_board yes) (in_pos_files yes) (dnp no)
  (property "Reference" "C9" (at 63.5 120.65 0) (show_name no) (do_not_autoplace no) (effects (font (size 1.27 1.27)) (justify left)))
  (property "Value" "1uF" (at 63.5 123.19 0) (show_name no) (do_not_autoplace no) (effects (font (size 1.27 1.27)) (justify left)))
  (property "Footprint" "Capacitor_SMD:C_0402_1005Metric" (at 60.96 121.92 0) (hide yes) (show_name no) (do_not_autoplace no) (effects (font (size 1.27 1.27))))
  (property "Datasheet" "" (at 60.96 121.92 0) (hide yes) (show_name no) (do_not_autoplace no) (effects (font (size 1.27 1.27))))
  (property "Description" "" (at 60.96 121.92 0) (hide yes) (show_name no) (do_not_autoplace no) (effects (font (size 1.27 1.27))))
  (property "MPN" "CL05A105KA5NQNC" (at 60.96 121.92 0) (hide yes) (show_name no) (do_not_autoplace no) (effects (font (size 1.27 1.27))))
  (property "LCSC" "C52923" (at 60.96 121.92 0) (hide yes) (show_name no) (do_not_autoplace no) (effects (font (size 1.27 1.27))))
  (pin "1")
  (pin "2"))
 (wire (pts (xy 60.96 118.11) (xy 60.96 115.57)) (stroke (width 0) (type default)))
 (hierarchical_label "EN" (shape bidirectional) (at 60.96 115.57 90) (effects (font (size 1.27 1.27)) (justify left)))
 (wire (pts (xy 60.96 125.73) (xy 60.96 128.27)) (stroke (width 0) (type default)))
 (symbol (lib_id "power:GND") (at 60.96 128.27 0) (unit 1) (body_style 1)
  (exclude_from_sim no) (in_bom no) (on_board yes) (in_pos_files no) (dnp no)
  (property "Reference" "#PWR_mcu_08" (at 60.96 124.46 0) (hide yes) (show_name no) (do_not_autoplace no) (effects (font (size 1.27 1.27))))
  (property "Value" "GND" (at 60.96 133.35 0) (show_name no) (do_not_autoplace no) (effects (font (size 1.27 1.27))))
  (property "Footprint" "" (at 60.96 128.27 0) (hide yes) (show_name no) (do_not_autoplace no) (effects (font (size 1.27 1.27))))
  (property "Datasheet" "" (at 60.96 128.27 0) (hide yes) (show_name no) (do_not_autoplace no) (effects (font (size 1.27 1.27))))
  (property "Description" "" (at 60.96 128.27 0) (hide yes) (show_name no) (do_not_autoplace no) (effects (font (size 1.27 1.27))))
  (pin "1"))
 (embedded_fonts no))
